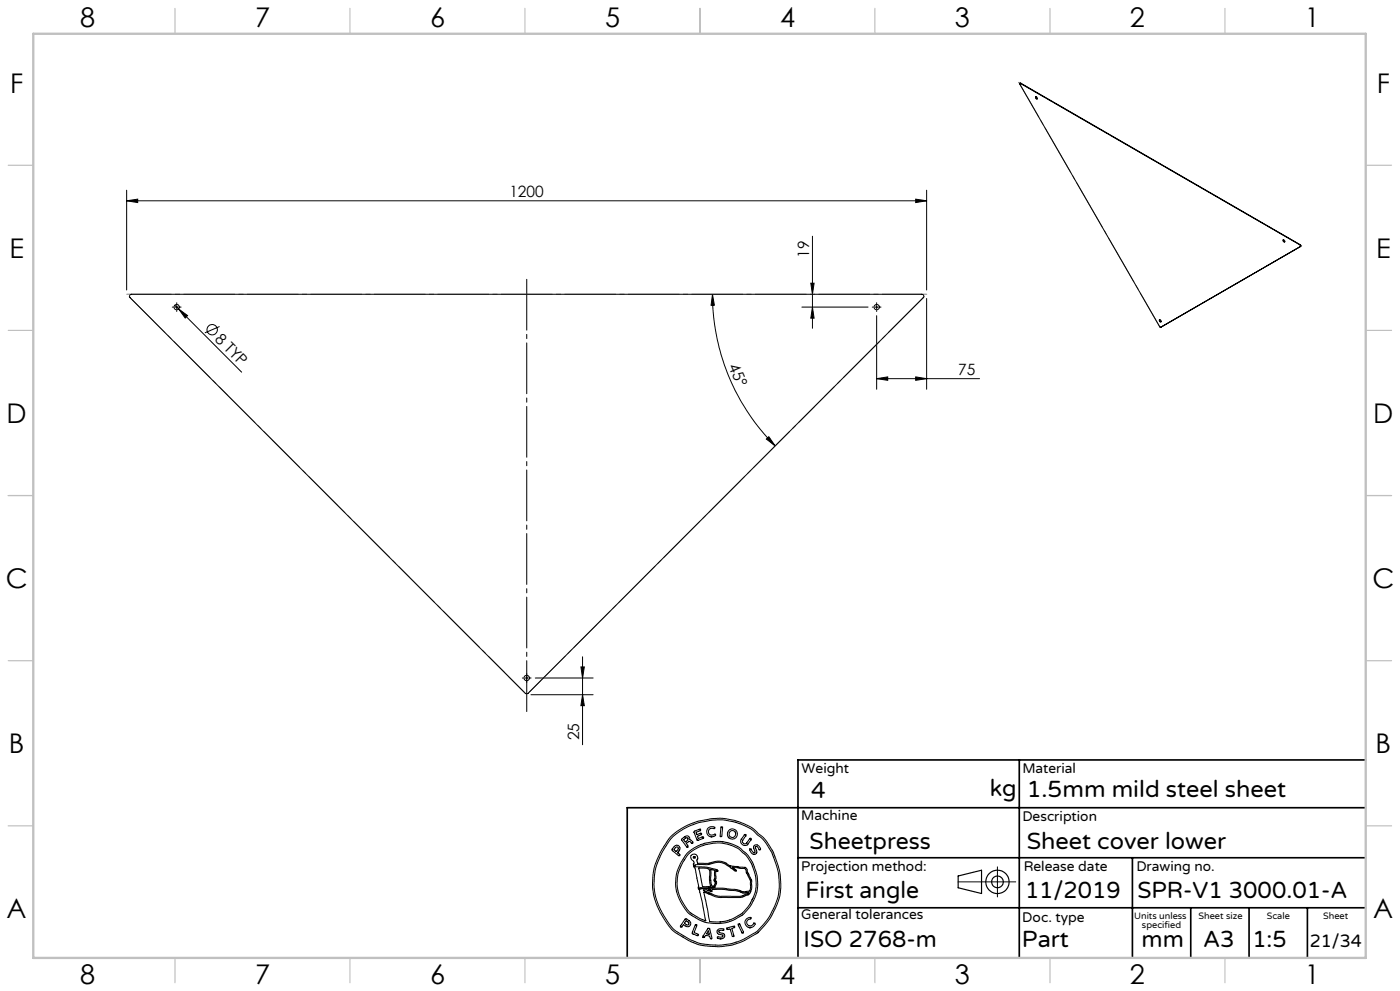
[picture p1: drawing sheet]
<svg xmlns="http://www.w3.org/2000/svg" width="420mm" height="297mm" viewBox="0 0 420 297" stroke-linecap="round" stroke-linejoin="round" font-family="sans-serif">
<g fill="none" stroke="#000" stroke-width=".3">
<path d="M306.1 25h-.2l.1 .3 41.9 72.6 .3 .2M306.1 25l83.9 48.4M306.2 24.9l-.2 .1M306.2 24.9l-.1 .1M306.2 24.9l83.9 48.4M310.7 29l.4 .2a.26 .26 0 0 1 .1 .3 .26 .26 0 0 1-.3 .1zM310.8 29v.3l.4 .3M38 57v29.9M274.7 59.7l3.3 .5-3.3 .5zM278 57v29.9M38 60.2l3.3-.5v1zM38 60.2h240"/>
<path d="M243.7 70.8v27.6M385 71.9l.3 .1a.25 .25 0 0 1 .2 .4 .25 .25 0 0 1-.4 .1zM385 71.8l.1 .4 .3 .3M390 73.4l.2 .4M390.1 73.3l.1 .5M390.1 73.3l-.1 .1M390.2 73.8l-42 24.3M39 88.4l.4-.2h237.1a.6 .6 0 0 1 .6 .4 .6 .6 0 0 1-.1 .6l-118.6 118.6-.4 .2-.3-.1-118.7-118.7-.2-.5zM51.7 92h.3M52.4 91.5l1.2 1.1M52.5 92h1M53 90.7v.3"/>
<path d="M53 91.5v1.1M53 93.1v.2M53.6 92.6l2.7 2-.7 .7zM53.6 92.6l18.9 18.9M54 92h.3M65.9 97.9l-4.4 1.9M213.7 88.2l.6 3.3h-1zM213.7 88.2a64.1 64.1 0 0 0 18.9 45.4M240.6 92h19.8M243.2 84.9h1l-.5 3.3zM243.7 92l.5 3.4h-1zM261.7 92h.3"/>
<path d="M262.5 92h1M263 94.6v22.1M263 90.7v.3M263 91.5v1.1M263 93.1v.2M264 92h.3M278 89.5v27.2M347.8 95.8l.4 .2a.26 .26 0 0 1 .2 .4 .26 .26 0 0 1-.4 0zM347.9 95.8v.4l.4 .2M348.3 98l-.1 .1M263 113.5l3.3-.5v1zM263 113.5h30.9"/>
<path d="M274.7 113l3.3 .5-3.3 .5zM229.9 131.6l.7-.7 2 2.7zM174.3 199.9h1l-.5 3.3zM174.8 196.8v26.4M156.7 203.2h.3M157.5 203.2h1M158 201.9v.3M158 202.7v1M158 204.2v.3M159 203.2h.3M159.3 208.2h18.6M160.6 203.2h17.3"/>
<path d="M174.8 208.2l.5 3.3h-1zM201.2 250.8l3.2-2.5 3.4-1.6 1.8-.6 3.4-.7 3.2-.2 4.1 .6 3.3 1.2 2.4 1.4 3.1 2.6 2.7 4.1 1.5 4 .7 2.8 .2 4.3-.5 3.2-2.2 5.1-1.7 2.3-2.5 2.8-3.9 2.2-2.4 1-2.1 .6-3.7 .3-4.1-.3-2.1-.5-3-1.4-4.5-2.9-2.2-3.1-2.1-3.9-1-2.8-.4-2.8 .1-3.9 .7-3.3 2-4.3zM201.8 250.8l3.3-2.4 3.5-1.5 4.6-1.1 3.7-.1 3.6 .7 3.8 1.5 1.4 .8 3.2 2.9 2.6 3.9 1.2 3.2 .9 3.2 .2 4.2-.5 3-.9 2.6-1.3 2.6-1.2 1.7-2.9 3.3-4.1 2.3-3.4 1.2-3 .4h-2.8l-3.5-.4-2.8-1-4.2-2.5-1.7-1.4-2.3-3.4-1.7-3.3-1-3.1-.3-3.2 .3-3.7 .6-2.4 1.8-3.8zM202.4 253.6l.8-.3 .7 .6v.7l-.6 .9 .7 .6-.1 .3h-.3l-2-1.6zM202.7 254l.5-.2 .3 .4-.6 1-.7-.5zM204.5 251.4l1.2-.8h.7l.5 .5v.6l.5 .1 .5 .8-.3 .2-.7-.6-.4 .1-.6 .4 .5 .8-.3 .4-1.6-2.1zM205.1 251.6l.9-.6 .4 .3v.4l-.8 .6zM206.1 253.9h.1M206.4 256.1l1.9-1.5 3.3-1.5 3.6-.5 3.1 .4 3.1 1.3 2 1.6 1.9 2.7 .8 1.9 .7 2.7-.1 3.7-.8 2.2-1.7 2.9-1.6 1.8-3.1 1.7-1.8 .6-1.8 .2-2.4-.1a.7 .7 0 0 1-.8-.9l-1.6-8 4.5 1.7 6.9-.1 2.1-.8 .5-.7 .4-1.3v-2.2l-1.3-2.5-.1-.9-.5-.5-4.5-.5-1.7-1-1.5-.4-1.3 .1-2.1 .6h-3.2l-.2-1.1 .2-.6-.2-.7-.7-.4-.9 .2-.3 .4 .1 .6 .9 1-.1 1.4 .5 .7 1 5.3-.2 .6 .4 .5 .3 1.1 1.6 8.2-1.4-.6-3.1-1.8-.8-.7-2-3.1-1.1-3-.2-2.4 .4-2.8 1.1-2.8zM208.2 249.2l1.9-.7v.5l-1.3 .4v.3l.3 .5 1.1-.5 .3 .2-.1 .3-1.2 .4 .3 .7 1.3-.5 .2 .1v.3l-1.8 .6zM209.3 251.9h.1M212.4 248.2l.9-.4 1.1 .1-.1 .5-.9-.2-.6 .3-.3 .9 .6 .8 .8 .1 .6-.3 .2 .4-1 .4-1.2-.3-.5-1.1z"/>
<path d="M213.3 250.8h.1M216.4 247.8h.2l.2 .4-.3 2.4-.3 .2-.2-.4zM223.3 250.2l.4-.1 .1 .3-1.1 1.6 .4 .8h.7l1.2-1.6 .4 .2-1 1.6-.6 .4-1.1-.3-.5-.9 .2-.7zM224.9 254.5l.3-.1 .6 .9 .6 .2-.3-1.8 .5-.5 .8 .2 .8 1-.3 .3-.7-1h-.5l-.1 .4 .4 1.4-.6 .6-1-.5zM226.1 256h.1M299.2 259.8v9M202.9 266.9l-.2-2.4 .3-3 1.1-2.6 1.6-2.6 1.5-1.5 2.2-1.3 2-.8 2.4-.4 2.3-.1 2.3 .4 3.4 1.4 2.2 1.9 1.2 1.7 .9 1.7 1.1 3.3 .1 2.8-.2 1.8-.6 1.8-1.5 2.7-2.4 2.6-2.7 1.5-2.3 .8-2.8 .2-3.1-.3-2-.8-2.4-1.5-1.1-.8-1.7-2.6-1-2-.6-1.9M205.6 275.4l.3-.1 1.1 .9 .2 1-.4 .4-.7 .1-1.1-.6-.5 .7h-.3v-.3zM205.8 275.9l.9 .6-.1 .6-.4 .1-.9-.5zM208.6 277.2l.3-.1 .2 .3-.9 2.1 1.2 .5 .1 .2-.2 .3-1.7-.8zM210.1 266.4h.1M210.2 266.4l6.5-.2 4.2 .4 2.2 .7h.4"/>
<path d="M211 266.7h1l1.5 .5 .1-.6 3-.1 4.4 .5 2 .7 1.7-.2-.5 .4-2.1 .7h-6l-1.9-.4-3.1-1.2zM212 260.3l-2.4-.2 1.1 5.6 2.5-.1-.4-1.9 .1-2.6-.2-.7-.7-.1M212.4 278.2l.5 .2 .7 2.6-.2 .3h-.3l-.2-.7-.2-.1-1-.2-.4 .6-.4-.1zM212.5 278.9l.3 1.1-.9-.1zM212.6 266.6h-.1M212.7 266.6h.5l.1 .2zM213.1 260.6l1.4 .2v2.3l-.3 .8 .4 .7-.4 .9-.3 .1h-.3l-.3-1v-3.1zM214.8 260.9l.1 .1M214.8 261v2.2l-.2 .6 .4 .5v.4l-.5 1-.6 .3-4.1 .1 .3 .3M214.9 261l.3 .2 .2-.3-.6-.3-2.7-.7-3.5-.2-.2-.5 3.8-.1 2.5-.6 1.2-.1 1.5 .5 3.3 2.2 .2-.3-1.2-.8 3.8 .3 1.7 3.9v1.8l-.3 1.1-1.4 .2M215.2 278.8l.8-.5 1.1 .2-.1 .4-.9-.1-.5 .3 .2 .4 1.5 .5 .1 .6-.4 .6-1 .2-.8-.3 .2-.4 1 .2 .5-.3-.1-.4-1.5-.5-.2-.4zM216 276.3h.1"/>
<path d="M218.1 278.2l2.1-.7 .2 .2-.1 .3-.8 .2 .7 2.2-.1 .3-.5-.2-.6-2.1-.8 .2zM221.5 277l.4-.1 1.1 2.4v.2h-.4zM222.7 279.6h.1M223.5 267.3h.1M223.9 275.4l1.3-.4v.3l-.6 .3-.5 .4v.9l.5 .6h.6l1.2-.9 .2 .3-.4 .6-1.1 .6-1.1-.5-.5-1zM224.9 278h.1M287.4 264.3h17.3M213.2 281.3h.1M216 281.4h.1"/>
<circle cx="53" cy="92.1" r=".8"/>
<circle cx="63.7" cy="98.8" r="1.56"/>
<circle cx="263" cy="92.1" r=".8"/>
<circle cx="158" cy="203.2" r=".81"/>
<circle cx="208.3" cy="256.9" r=".26"/>
<circle cx="219.7" cy="250" r="1.51"/>
<circle cx="219.7" cy="250" r="1.01"/>
</g>
<g fill="none" stroke="#000" stroke-width=".35">
<path d="M287.4 262.5l7.1-1.7v7l-7.1-1.7z"/>
<circle cx="299.2" cy="264.3" r="3.5"/>
<circle cx="299.2" cy="264.3" r="1.75"/>
</g>
<path d="M305.8 227.7v59.2M409.7 227.7h-170.3v59.2M239.4 257.1h170.3M339.7 257.1v29.9M409.7 242.1h-221.5v45M239.4 272.1h170.3M357.2 272.1v14.8M374.7 272.1v14.8M392.2 272.1v14.8" fill="none" stroke="#000" stroke-width=".5"/>
<g fill="none" stroke="#c0c0c0" stroke-width=".35">
<path d="M52.5 2.5v7.5M105 2.5v7.5M157.5 2.5v7.5M210 2.5v7.5M262.5 2.5v7.5M315 2.5v7.5M367.5 2.5v7.5M2.5 49.5h7.5M410 49.5h7.5M2.5 99h7.5M410 99h7.5M2.5 148.5h7.5"/>
<path d="M410 148.5h7.5M2.5 198h7.5M410 198h7.5M2.5 247.5h7.5M410 247.5h7.5M52.5 287v7.5M105 287v7.5M157.5 287v7.5M210 287v7.5M262.5 287v7.5M315 287v7.5M367.5 287v7.5"/>
</g>
<path d="M10 10.1h399.7v277h-399.7z" fill="none" stroke="#c0c0c0" stroke-width=".7"/>
<path d="M158 214.1v-131.2" fill="none" stroke="#000" stroke-width=".3" stroke-dasharray="15.2 1.3 1.3 1.3" stroke-dashoffset="-.9"/>
<path d="M38 88.2l120 120M158 208.2l120-120" fill="none" stroke="#808080" stroke-width=".3" stroke-dasharray="15.2 1.3 1.3 1.3" stroke-dashoffset="-1"/>
<path d="M278 88.2h-240" fill="none" stroke="#808080" stroke-width=".3" stroke-dasharray="15.2 1.3 1.3 1.3" stroke-dashoffset="1.9"/>
<path d="M305.6 24.7l42.5 73.5" fill="none" stroke="#808080" stroke-width=".3" stroke-dasharray="15.2 1.3 1.3 1.3" stroke-dashoffset="3.3"/>
<path d="M348.1 98.2l42.4-24.5" fill="none" stroke="#808080" stroke-width=".3" stroke-dasharray="15.2 1.3 1.3 1.3" stroke-dashoffset="2.2"/>
<path d="M390.5 73.7l-84.9-49" fill="none" stroke="#808080" stroke-width=".3" stroke-dasharray="15.2 1.3 1.3 1.3" stroke-dashoffset="6.3"/>
<g fill="#000">
<path d="M53.6 92.6l2.7 2-.7 .7z"/>
<path d="M38 60.2l3.3-.5v1zM274.7 59.7l3.3 .5-3.3 .5z"/>
<path d="M213.7 88.2l.6 3.3h-1zM229.9 131.6l.7-.7 2 2.7z"/>
<path d="M263 113.5l3.3-.5v1zM274.7 113l3.3 .5-3.3 .5z"/>
<path d="M174.8 208.2l.5 3.3h-1zM174.3 199.9h1l-.5 3.3zM243.7 92l.5 3.4h-1zM243.2 84.9h1l-.5 3.3z"/>
</g>
<g font-size="8.1">
<text x="24" y="8">8</text>
<text x="76.5" y="8">7</text>
<text x="129" y="8">6</text>
<text x="181.5" y="8">5</text>
<text x="234" y="8">4</text>
<text x="286.5" y="8">3</text>
<text x="339" y="8">2</text>
<text x="391.5" y="8">1</text>
<text x="3" y="27.7">F</text>
<text x="413" y="27.7">F</text>
<text x="2.8" y="77.2">E</text>
<text x="412.8" y="77.2">E</text>
<text x="2" y="126.7">D</text>
<text x="412" y="126.7">D</text>
<text x="1.7" y="176.2">C</text>
<text x="411.7" y="176.2">C</text>
<text x="2.7" y="225.7">B</text>
<text x="412.7" y="225.7">B</text>
<text x="2" y="275.2">A</text>
<text x="412" y="275.2">A</text>
<text x="24" y="295">8</text>
<text x="76.5" y="295">7</text>
<text x="129" y="295">6</text>
<text x="181.5" y="295">5</text>
<text x="234" y="295">4</text>
<text x="286.5" y="295">3</text>
<text x="339" y="295">2</text>
<text x="391.5" y="295">1</text>
</g>
<g font-size="7.1">
<text x="243.3" y="239.1">4</text>
<text x="297" y="238.5">kg</text>
<text x="308" y="239">1.5mm mild steel sheet</text>
<text x="242.9" y="254.4">Sheetpress</text>
<text x="308" y="254.4">Sheet cover lower</text>
<text x="241.6" y="269.2">First angle</text>
<text x="307.5" y="269.2">11/2019</text>
<text x="341.2" y="269.2">SPR-V1 3000.01-A</text>
<text x="241.1" y="283.7">ISO 2768-m</text>
<text x="306.6" y="283.9">Part</text>
<text x="342.5" y="283.9">mm</text>
<text x="360.9" y="283.9">A3</text>
<text x="375.7" y="283.9">1:5</text>
</g>
<text font-size="5.4" x="392.9" y="283.8">21/34</text>
<g font-size="4.7">
<text x="152.8" y="59.2">1200</text>
<text x="242.7" y="77.3" transform="rotate(-90 242.7 77.3)">19</text>
<text x="64.3" y="101.8" transform="rotate(45 64.3 101.8)">8 TYP</text>
<text x="218.5" y="109.8" transform="rotate(67 218.5 109.8)">45°</text>
<text x="287.4" y="112.4">75</text>
<text x="173.8" y="221.9" transform="rotate(-90 173.8 221.9)">25</text>
</g>
<g font-size="4.2">
<text x="240.5" y="231.7">Weight</text>
<text x="306.7" y="231.7">Material</text>
<text x="240.4" y="245.9">Machine</text>
<text x="306.7" y="246.1">Description</text>
<text x="240.4" y="261.1">Projection method:</text>
<text x="307.1" y="261">Release date</text>
<text x="340.9" y="261">Drawing no.</text>
<text x="240.4" y="275.6">General tolerances</text>
<text x="306.7" y="276.3">Doc. type</text>
</g>
<g font-size="2.8">
<text x="340.3" y="275.3">Units unless</text>
<text x="359.6" y="275.3">Sheet size</text>
<text x="380" y="275.3">Scale</text>
<text x="396.9" y="275.3">Sheet</text>
<text x="342.6" y="278.2">specified</text>
</g>
</svg>
